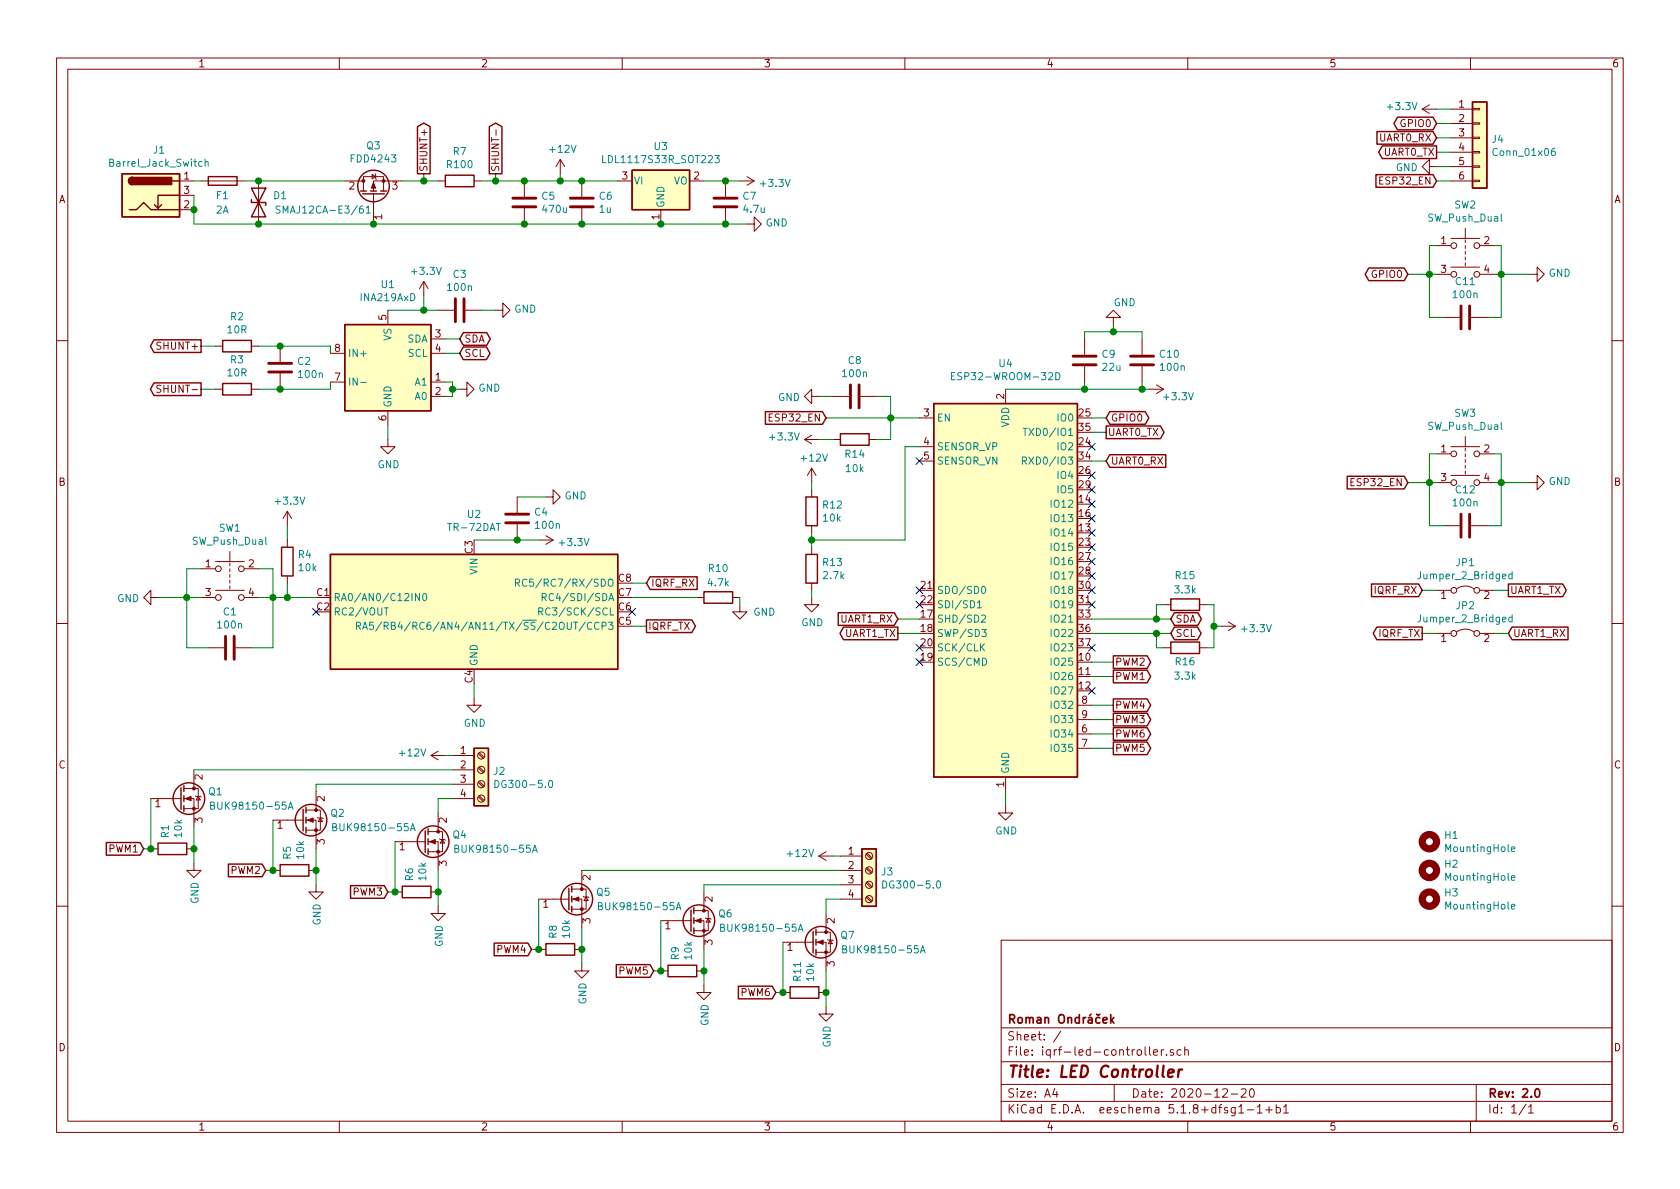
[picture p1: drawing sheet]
EESchema Schematic File Version 4
EELAYER 30 0
EELAYER END
$Descr A4 11693 8268
encoding utf-8
Sheet 1 1
Title "LED Controller"
Date "2020-12-20"
Rev "2.0"
Comp "Roman Ondráček"
Comment1 ""
Comment2 ""
Comment3 ""
Comment4 ""
$EndDescr
$Comp
L Analog_ADC:INA219AxD U1
U 1 1
P 2700 2550
F 0 "U1" H 2700 3131 50  0000 C CNN
F 1 "INA219AxD" H 2700 3040 50  0000 C CNN
F 2 "Package_SO:SOIC-8_3.9x4.9mm_P1.27mm" H 3500 2200 50  0001 C CNN
F 3 "http://www.ti.com/lit/ds/symlink/ina219.pdf" H 3050 2450 50  0001 C CNN
	1    2700 2550
	1    0    0    -1  
$EndComp
$Comp
L RF_Module:ESP32-WROOM-32D U4
U 1 1
P 7000 4100
F 0 "U4" H 7000 5681 50  0000 C CNN
F 1 "ESP32-WROOM-32D" H 7000 5590 50  0000 C CNN
F 2 "RF_Module:ESP32-WROOM-32" H 7000 2600 50  0001 C CNN
F 3 "https://www.espressif.com/sites/default/files/documentation/esp32-wroom-32d_esp32-wroom-32u_datasheet_en.pdf" H 6700 4150 50  0001 C CNN
	1    7000 4100
	1    0    0    -1  
$EndComp
$Comp
L RF_Module:TR-72DAT U2
U 1 1
P 3300 4250
F 0 "U2" H 3300 4931 50  0000 C CNN
F 1 "TR-72DAT" H 3300 4840 50  0000 C CNN
F 2 "RF_Module:IQRF_TRx2DA_KON-SIM-01" H 2300 3800 50  0001 L CNN
F 3 "https://iqrf.org/weben/downloads.php?id=337" H 4300 3700 50  0001 R CNN
	1    3300 4250
	1    0    0    -1  
$EndComp
$Comp
L Device:D_TVS D1
U 1 1
P 1800 1400
F 0 "D1" V 1750 1550 50  0000 C CNN
F 1 "SMAJ12CA-E3/61" V 1850 1850 50  0000 C CNN
F 2 "Diode_SMD:D_SMA_Handsoldering" H 1800 1400 50  0001 C CNN
F 3 "~" H 1800 1400 50  0001 C CNN
	1    1800 1400
	0    1    1    0   
$EndComp
$Comp
L power:GND #PWR030
U 1 1
P 10000 1150
F 0 "#PWR030" H 10000 900 50  0001 C CNN
F 1 "GND" V 10005 1022 50  0000 R CNN
F 2 "" H 10000 1150 50  0001 C CNN
F 3 "" H 10000 1150 50  0001 C CNN
	1    10000 1150
	0    1    1    0   
$EndComp
$Comp
L power:+3.3V #PWR029
U 1 1
P 10000 750
F 0 "#PWR029" H 10000 600 50  0001 C CNN
F 1 "+3.3V" V 10015 878 50  0000 L CNN
F 2 "" H 10000 750 50  0001 C CNN
F 3 "" H 10000 750 50  0001 C CNN
	1    10000 750 
	0    -1   -1   0   
$EndComp
Text GLabel 10000 1050 0    50   Output ~ 0
UART0_TX
Text GLabel 10000 950  0    50   Input ~ 0
UART0_RX
Text GLabel 7700 3000 2    50   Output ~ 0
UART0_TX
Text GLabel 7700 3200 2    50   Input ~ 0
UART0_RX
Wire Wire Line
	7600 3000 7700 3000
Wire Wire Line
	7600 3200 7700 3200
$Comp
L Device:C C9
U 1 1
P 7550 2500
F 0 "C9" H 7665 2546 50  0000 L CNN
F 1 "22u" H 7665 2455 50  0000 L CNN
F 2 "Capacitor_SMD:C_1206_3216Metric_Pad1.33x1.80mm_HandSolder" H 7588 2350 50  0001 C CNN
F 3 "~" H 7550 2500 50  0001 C CNN
	1    7550 2500
	1    0    0    -1  
$EndComp
Wire Wire Line
	7750 2300 7750 2250
Wire Wire Line
	7750 2300 7950 2300
Connection ~ 7750 2300
$Comp
L Connector_Generic:Conn_01x06 J4
U 1 1
P 10300 950
F 0 "J4" H 10380 942 50  0000 L CNN
F 1 "Conn_01x06" H 10380 851 50  0000 L CNN
F 2 "Connector_PinHeader_2.54mm:PinHeader_1x06_P2.54mm_Vertical" H 10300 950 50  0001 C CNN
F 3 "~" H 10300 950 50  0001 C CNN
	1    10300 950 
	1    0    0    -1  
$EndComp
Wire Wire Line
	10000 850  10100 850 
Wire Wire Line
	10000 750  10100 750 
Wire Wire Line
	10000 950  10100 950 
Wire Wire Line
	10000 1050 10100 1050
Text GLabel 10000 850  0    50   BiDi ~ 0
GPIO0
Wire Wire Line
	10000 1150 10100 1150
Text GLabel 7700 2900 2    50   BiDi ~ 0
GPIO0
Wire Wire Line
	7700 2900 7600 2900
Text GLabel 10000 1250 0    50   Input ~ 0
ESP32_EN
Wire Wire Line
	10000 1250 10100 1250
Text GLabel 5750 2900 0    50   Input ~ 0
ESP32_EN
$Comp
L Device:C C8
U 1 1
P 5950 2750
F 0 "C8" V 5698 2750 50  0000 C CNN
F 1 "100n" V 5789 2750 50  0000 C CNN
F 2 "Capacitor_SMD:C_1206_3216Metric_Pad1.33x1.80mm_HandSolder" H 5988 2600 50  0001 C CNN
F 3 "~" H 5950 2750 50  0001 C CNN
	1    5950 2750
	0    1    1    0   
$EndComp
$Comp
L Device:R R14
U 1 1
P 5950 3050
F 0 "R14" V 6050 3050 50  0000 C CNN
F 1 "10k" V 6150 3050 50  0000 C CNN
F 2 "Resistor_SMD:R_1206_3216Metric_Pad1.30x1.75mm_HandSolder" V 5880 3050 50  0001 C CNN
F 3 "~" H 5950 3050 50  0001 C CNN
	1    5950 3050
	0    1    1    0   
$EndComp
Wire Wire Line
	5750 2900 6200 2900
Wire Wire Line
	6100 2750 6200 2750
Wire Wire Line
	6200 2750 6200 2900
Connection ~ 6200 2900
Wire Wire Line
	6200 2900 6400 2900
Wire Wire Line
	6100 3050 6200 3050
Wire Wire Line
	6200 3050 6200 2900
$Comp
L power:+3.3V #PWR023
U 1 1
P 5700 3050
F 0 "#PWR023" H 5700 2900 50  0001 C CNN
F 1 "+3.3V" V 5715 3178 50  0000 L CNN
F 2 "" H 5700 3050 50  0001 C CNN
F 3 "" H 5700 3050 50  0001 C CNN
	1    5700 3050
	0    -1   -1   0   
$EndComp
$Comp
L power:GND #PWR022
U 1 1
P 5700 2750
F 0 "#PWR022" H 5700 2500 50  0001 C CNN
F 1 "GND" V 5705 2622 50  0000 R CNN
F 2 "" H 5700 2750 50  0001 C CNN
F 3 "" H 5700 2750 50  0001 C CNN
	1    5700 2750
	0    1    1    0   
$EndComp
Wire Wire Line
	5700 2750 5800 2750
Wire Wire Line
	5700 3050 5800 3050
Wire Wire Line
	1350 1250 1400 1250
Wire Wire Line
	1700 1250 1800 1250
$Comp
L power:GND #PWR019
U 1 1
P 5200 1550
F 0 "#PWR019" H 5200 1300 50  0001 C CNN
F 1 "GND" V 5205 1422 50  0000 R CNN
F 2 "" H 5200 1550 50  0001 C CNN
F 3 "" H 5200 1550 50  0001 C CNN
	1    5200 1550
	0    -1   -1   0   
$EndComp
Wire Wire Line
	1800 1550 1350 1550
Wire Wire Line
	1350 1450 1350 1550
$Comp
L Device:Fuse F1
U 1 1
P 1550 1250
F 0 "F1" V 1650 1200 50  0000 L CNN
F 1 "2A" V 1750 1200 50  0000 L CNN
F 2 "Fuse:Fuse_1206_3216Metric_Pad1.42x1.75mm_HandSolder" V 1480 1250 50  0001 C CNN
F 3 "~" H 1550 1250 50  0001 C CNN
	1    1550 1250
	0    1    1    0   
$EndComp
$Comp
L Device:R R7
U 1 1
P 3200 1250
F 0 "R7" V 2993 1250 50  0000 C CNN
F 1 "R100" V 3084 1250 50  0000 C CNN
F 2 "Resistor_SMD:R_2512_6332Metric_Pad1.40x3.35mm_HandSolder" V 3130 1250 50  0001 C CNN
F 3 "~" H 3200 1250 50  0001 C CNN
	1    3200 1250
	0    1    1    0   
$EndComp
Text GLabel 2950 1200 1    50   Output ~ 0
SHUNT+
Text GLabel 3450 1200 1    50   Output ~ 0
SHUNT-
Wire Wire Line
	3350 1250 3450 1250
Wire Wire Line
	3450 1250 3450 1200
Wire Wire Line
	2950 1250 2950 1200
Wire Wire Line
	2950 1250 3050 1250
Text GLabel 1400 2400 0    50   Output ~ 0
SHUNT+
Text GLabel 1400 2700 0    50   Output ~ 0
SHUNT-
$Comp
L Device:R R2
U 1 1
P 1650 2400
F 0 "R2" V 1443 2400 50  0000 C CNN
F 1 "10R" V 1534 2400 50  0000 C CNN
F 2 "Resistor_SMD:R_1206_3216Metric_Pad1.30x1.75mm_HandSolder" V 1580 2400 50  0001 C CNN
F 3 "~" H 1650 2400 50  0001 C CNN
	1    1650 2400
	0    1    1    0   
$EndComp
Wire Wire Line
	1400 2400 1500 2400
$Comp
L Device:C C2
U 1 1
P 1950 2550
F 0 "C2" H 2065 2596 50  0000 L CNN
F 1 "100n" H 2065 2505 50  0000 L CNN
F 2 "Capacitor_SMD:C_1206_3216Metric_Pad1.33x1.80mm_HandSolder" H 1988 2400 50  0001 C CNN
F 3 "~" H 1950 2550 50  0001 C CNN
	1    1950 2550
	1    0    0    -1  
$EndComp
$Comp
L Device:R R3
U 1 1
P 1650 2700
F 0 "R3" V 1443 2700 50  0000 C CNN
F 1 "10R" V 1534 2700 50  0000 C CNN
F 2 "Resistor_SMD:R_1206_3216Metric_Pad1.30x1.75mm_HandSolder" V 1580 2700 50  0001 C CNN
F 3 "~" H 1650 2700 50  0001 C CNN
	1    1650 2700
	0    1    1    0   
$EndComp
Wire Wire Line
	1400 2700 1500 2700
Wire Wire Line
	1800 2700 1950 2700
Wire Wire Line
	1800 2400 1950 2400
Wire Wire Line
	1950 2700 2300 2700
Wire Wire Line
	2300 2700 2300 2650
Connection ~ 1950 2700
Wire Wire Line
	1950 2400 2300 2400
Wire Wire Line
	2300 2400 2300 2450
Connection ~ 1950 2400
$Comp
L power:GND #PWR05
U 1 1
P 2700 3050
F 0 "#PWR05" H 2700 2800 50  0001 C CNN
F 1 "GND" H 2705 2877 50  0000 C CNN
F 2 "" H 2700 3050 50  0001 C CNN
F 3 "" H 2700 3050 50  0001 C CNN
	1    2700 3050
	1    0    0    -1  
$EndComp
Wire Wire Line
	2700 3050 2700 2950
$Comp
L Device:C C3
U 1 1
P 3200 2150
F 0 "C3" V 2948 2150 50  0000 C CNN
F 1 "100n" V 3039 2150 50  0000 C CNN
F 2 "Capacitor_SMD:C_1206_3216Metric_Pad1.33x1.80mm_HandSolder" H 3238 2000 50  0001 C CNN
F 3 "~" H 3200 2150 50  0001 C CNN
	1    3200 2150
	0    1    1    0   
$EndComp
Wire Wire Line
	3050 2150 2950 2150
$Comp
L power:GND #PWR011
U 1 1
P 3450 2150
F 0 "#PWR011" H 3450 1900 50  0001 C CNN
F 1 "GND" V 3455 2022 50  0000 R CNN
F 2 "" H 3450 2150 50  0001 C CNN
F 3 "" H 3450 2150 50  0001 C CNN
	1    3450 2150
	0    -1   -1   0   
$EndComp
Wire Wire Line
	3450 2150 3350 2150
$Comp
L power:+3.3V #PWR06
U 1 1
P 2950 2050
F 0 "#PWR06" H 2950 1900 50  0001 C CNN
F 1 "+3.3V" H 2965 2223 50  0000 C CNN
F 2 "" H 2950 2050 50  0001 C CNN
F 3 "" H 2950 2050 50  0001 C CNN
	1    2950 2050
	1    0    0    -1  
$EndComp
Wire Wire Line
	2950 2050 2950 2150
Connection ~ 2950 2150
Wire Wire Line
	2950 2150 2700 2150
Wire Wire Line
	7550 2300 7750 2300
Wire Wire Line
	7550 2350 7550 2300
Wire Wire Line
	7950 2300 7950 2350
$Comp
L Device:C C10
U 1 1
P 7950 2500
F 0 "C10" H 8065 2546 50  0000 L CNN
F 1 "100n" H 8065 2455 50  0000 L CNN
F 2 "Capacitor_SMD:C_1206_3216Metric_Pad1.33x1.80mm_HandSolder" H 7988 2350 50  0001 C CNN
F 3 "~" H 7950 2500 50  0001 C CNN
	1    7950 2500
	1    0    0    -1  
$EndComp
Text GLabel 9800 1900 0    50   BiDi ~ 0
GPIO0
Wire Wire Line
	9800 1900 9950 1900
$Comp
L Device:C C11
U 1 1
P 10200 2200
F 0 "C11" V 9948 2200 50  0000 C CNN
F 1 "100n" V 10039 2200 50  0000 C CNN
F 2 "Capacitor_SMD:C_1206_3216Metric_Pad1.33x1.80mm_HandSolder" H 10238 2050 50  0001 C CNN
F 3 "~" H 10200 2200 50  0001 C CNN
	1    10200 2200
	0    1    1    0   
$EndComp
$Comp
L power:GND #PWR031
U 1 1
P 10650 1900
F 0 "#PWR031" H 10650 1650 50  0001 C CNN
F 1 "GND" V 10655 1772 50  0000 R CNN
F 2 "" H 10650 1900 50  0001 C CNN
F 3 "" H 10650 1900 50  0001 C CNN
	1    10650 1900
	0    -1   -1   0   
$EndComp
Wire Wire Line
	10650 1900 10450 1900
Wire Wire Line
	10350 2200 10450 2200
Wire Wire Line
	10450 2200 10450 1900
Connection ~ 10450 1900
Wire Wire Line
	10450 1900 10400 1900
Wire Wire Line
	9950 1900 9950 2200
Wire Wire Line
	9950 2200 10050 2200
Connection ~ 9950 1900
Wire Wire Line
	9950 1900 10000 1900
Wire Wire Line
	9800 3350 9950 3350
$Comp
L Device:C C12
U 1 1
P 10200 3650
F 0 "C12" V 9948 3650 50  0000 C CNN
F 1 "100n" V 10039 3650 50  0000 C CNN
F 2 "Capacitor_SMD:C_1206_3216Metric_Pad1.33x1.80mm_HandSolder" H 10238 3500 50  0001 C CNN
F 3 "~" H 10200 3650 50  0001 C CNN
	1    10200 3650
	0    1    1    0   
$EndComp
$Comp
L power:GND #PWR032
U 1 1
P 10650 3350
F 0 "#PWR032" H 10650 3100 50  0001 C CNN
F 1 "GND" V 10655 3222 50  0000 R CNN
F 2 "" H 10650 3350 50  0001 C CNN
F 3 "" H 10650 3350 50  0001 C CNN
	1    10650 3350
	0    -1   -1   0   
$EndComp
Wire Wire Line
	10650 3350 10450 3350
Wire Wire Line
	10350 3650 10450 3650
Wire Wire Line
	10450 3650 10450 3350
Connection ~ 10450 3350
Wire Wire Line
	10450 3350 10400 3350
Wire Wire Line
	9950 3350 9950 3650
Wire Wire Line
	9950 3650 10050 3650
Connection ~ 9950 3350
Wire Wire Line
	9950 3350 10000 3350
Text GLabel 9800 3350 0    50   Input ~ 0
ESP32_EN
$Comp
L Regulator_Linear:LD1117S33TR_SOT223 U3
U 1 1
P 4600 1250
F 0 "U3" H 4600 1492 50  0000 C CNN
F 1 "LDL1117S33R_SOT223" H 4600 1401 50  0000 C CNN
F 2 "Package_TO_SOT_SMD:SOT-223-3_TabPin2" H 4600 1450 50  0001 C CNN
F 3 "https://www.st.com/resource/en/datasheet/ldl1117.pdf" H 4700 1000 50  0001 C CNN
	1    4600 1250
	1    0    0    -1  
$EndComp
$Comp
L Device:C C6
U 1 1
P 4050 1400
F 0 "C6" H 4165 1446 50  0000 L CNN
F 1 "1u" H 4165 1355 50  0000 L CNN
F 2 "Capacitor_SMD:C_1206_3216Metric_Pad1.33x1.80mm_HandSolder" H 4088 1250 50  0001 C CNN
F 3 "~" H 4050 1400 50  0001 C CNN
	1    4050 1400
	1    0    0    -1  
$EndComp
$Comp
L Device:C C7
U 1 1
P 5050 1400
F 0 "C7" H 5165 1446 50  0000 L CNN
F 1 "4.7u" H 5165 1355 50  0000 L CNN
F 2 "Capacitor_SMD:C_1206_3216Metric_Pad1.33x1.80mm_HandSolder" H 5088 1250 50  0001 C CNN
F 3 "~" H 5050 1400 50  0001 C CNN
	1    5050 1400
	1    0    0    -1  
$EndComp
Wire Wire Line
	4050 1550 4600 1550
Connection ~ 4600 1550
Wire Wire Line
	4600 1550 5050 1550
Wire Wire Line
	4900 1250 5050 1250
Wire Wire Line
	4050 1250 4300 1250
$Comp
L power:+3.3V #PWR017
U 1 1
P 5150 1250
F 0 "#PWR017" H 5150 1100 50  0001 C CNN
F 1 "+3.3V" V 5165 1378 50  0000 L CNN
F 2 "" H 5150 1250 50  0001 C CNN
F 3 "" H 5150 1250 50  0001 C CNN
	1    5150 1250
	0    1    1    0   
$EndComp
Connection ~ 4050 1250
Wire Wire Line
	5050 1250 5150 1250
Connection ~ 5050 1250
$Comp
L Device:Q_PMOS_GDS Q3
U 1 1
P 2600 1350
F 0 "Q3" V 2942 1350 50  0000 C CNN
F 1 "FDD4243" V 2851 1350 50  0000 C CNN
F 2 "Package_TO_SOT_SMD:TO-252-2" H 2800 1450 50  0001 C CNN
F 3 "~" H 2600 1350 50  0001 C CNN
	1    2600 1350
	0    -1   -1   0   
$EndComp
Wire Wire Line
	2400 1250 1800 1250
Connection ~ 1800 1250
Wire Wire Line
	1800 1550 2600 1550
Connection ~ 1800 1550
Wire Wire Line
	2800 1250 2950 1250
Connection ~ 2950 1250
$Comp
L power:+12V #PWR014
U 1 1
P 3900 1200
F 0 "#PWR014" H 3900 1050 50  0001 C CNN
F 1 "+12V" H 3915 1373 50  0000 C CNN
F 2 "" H 3900 1200 50  0001 C CNN
F 3 "" H 3900 1200 50  0001 C CNN
	1    3900 1200
	1    0    0    -1  
$EndComp
Wire Wire Line
	3650 1250 3450 1250
Connection ~ 3450 1250
$Comp
L power:GND #PWR09
U 1 1
P 3200 2700
F 0 "#PWR09" H 3200 2450 50  0001 C CNN
F 1 "GND" V 3205 2572 50  0000 R CNN
F 2 "" H 3200 2700 50  0001 C CNN
F 3 "" H 3200 2700 50  0001 C CNN
	1    3200 2700
	0    -1   -1   0   
$EndComp
Wire Wire Line
	3100 2650 3150 2650
Wire Wire Line
	3150 2650 3150 2700
Wire Wire Line
	3150 2700 3200 2700
Wire Wire Line
	7000 5600 7000 5500
$Comp
L power:GND #PWR027
U 1 1
P 7000 5600
F 0 "#PWR027" H 7000 5350 50  0001 C CNN
F 1 "GND" H 7005 5427 50  0000 C CNN
F 2 "" H 7000 5600 50  0001 C CNN
F 3 "" H 7000 5600 50  0001 C CNN
	1    7000 5600
	1    0    0    -1  
$EndComp
NoConn ~ 6400 4100
NoConn ~ 6400 4200
NoConn ~ 6400 4500
NoConn ~ 6400 4600
$Comp
L power:GND #PWR010
U 1 1
P 3300 4850
F 0 "#PWR010" H 3300 4600 50  0001 C CNN
F 1 "GND" H 3305 4677 50  0000 C CNN
F 2 "" H 3300 4850 50  0001 C CNN
F 3 "" H 3300 4850 50  0001 C CNN
	1    3300 4850
	1    0    0    -1  
$EndComp
Wire Wire Line
	3300 4850 3300 4750
$Comp
L power:+3.3V #PWR012
U 1 1
P 3750 3750
F 0 "#PWR012" H 3750 3600 50  0001 C CNN
F 1 "+3.3V" V 3765 3878 50  0000 L CNN
F 2 "" H 3750 3750 50  0001 C CNN
F 3 "" H 3750 3750 50  0001 C CNN
	1    3750 3750
	0    1    1    0   
$EndComp
$Comp
L Device:C C4
U 1 1
P 3600 3600
F 0 "C4" H 3715 3646 50  0000 L CNN
F 1 "100n" H 3715 3555 50  0000 L CNN
F 2 "Capacitor_SMD:C_1206_3216Metric_Pad1.33x1.80mm_HandSolder" H 3638 3450 50  0001 C CNN
F 3 "~" H 3600 3600 50  0001 C CNN
	1    3600 3600
	1    0    0    -1  
$EndComp
Wire Wire Line
	3750 3750 3600 3750
Wire Wire Line
	3600 3750 3300 3750
Connection ~ 3600 3750
$Comp
L power:GND #PWR013
U 1 1
P 3800 3450
F 0 "#PWR013" H 3800 3200 50  0001 C CNN
F 1 "GND" V 3805 3322 50  0000 R CNN
F 2 "" H 3800 3450 50  0001 C CNN
F 3 "" H 3800 3450 50  0001 C CNN
	1    3800 3450
	0    -1   -1   0   
$EndComp
Wire Wire Line
	3800 3450 3600 3450
Text GLabel 3200 2350 2    50   3State ~ 0
SDA
Wire Wire Line
	3200 2350 3100 2350
Text GLabel 3200 2450 2    50   3State ~ 0
SCL
Wire Wire Line
	3200 2450 3100 2450
Wire Wire Line
	3100 2750 3150 2750
Wire Wire Line
	3150 2750 3150 2700
Connection ~ 3150 2700
Text GLabel 8150 4400 2    50   3State ~ 0
SCL
Text GLabel 8150 4300 2    50   3State ~ 0
SDA
$Comp
L Device:R R16
U 1 1
P 8250 4500
F 0 "R16" V 8150 4500 50  0000 C CNN
F 1 "3.3k" V 8050 4500 50  0000 C CNN
F 2 "Resistor_SMD:R_1206_3216Metric_Pad1.30x1.75mm_HandSolder" V 8180 4500 50  0001 C CNN
F 3 "~" H 8250 4500 50  0001 C CNN
	1    8250 4500
	0    -1   -1   0   
$EndComp
Wire Wire Line
	7600 4300 8050 4300
Wire Wire Line
	7600 4400 8050 4400
Wire Wire Line
	8100 4500 8050 4500
Wire Wire Line
	8050 4500 8050 4400
Wire Wire Line
	8050 4400 8150 4400
Wire Wire Line
	8050 4300 8050 4200
Wire Wire Line
	8050 4300 8150 4300
Wire Wire Line
	8050 4200 8100 4200
$Comp
L Device:R R15
U 1 1
P 8250 4200
F 0 "R15" V 8450 4200 50  0000 C CNN
F 1 "3.3k" V 8350 4200 50  0000 C CNN
F 2 "Resistor_SMD:R_1206_3216Metric_Pad1.30x1.75mm_HandSolder" V 8180 4200 50  0001 C CNN
F 3 "~" H 8250 4200 50  0001 C CNN
	1    8250 4200
	0    -1   -1   0   
$EndComp
$Comp
L power:+3.3V #PWR028
U 1 1
P 8500 4350
F 0 "#PWR028" H 8500 4200 50  0001 C CNN
F 1 "+3.3V" V 8515 4478 50  0000 L CNN
F 2 "" H 8500 4350 50  0001 C CNN
F 3 "" H 8500 4350 50  0001 C CNN
	1    8500 4350
	0    1    1    0   
$EndComp
Wire Wire Line
	8400 4200 8450 4200
Wire Wire Line
	8450 4200 8450 4350
Wire Wire Line
	8450 4350 8500 4350
Wire Wire Line
	8400 4500 8450 4500
Wire Wire Line
	8450 4500 8450 4350
Connection ~ 8450 4350
Wire Wire Line
	3900 1200 3900 1250
Wire Wire Line
	3900 1250 4050 1250
$Comp
L Device:C C5
U 1 1
P 3650 1400
F 0 "C5" H 3765 1446 50  0000 L CNN
F 1 "470u" H 3765 1355 50  0000 L CNN
F 2 "Capacitor_THT:CP_Radial_D8.0mm_P3.50mm" H 3688 1250 50  0001 C CNN
F 3 "~" H 3650 1400 50  0001 C CNN
	1    3650 1400
	1    0    0    -1  
$EndComp
Wire Wire Line
	3650 1550 4050 1550
Connection ~ 4050 1550
Wire Wire Line
	3650 1250 3900 1250
Connection ~ 3900 1250
Connection ~ 3650 1250
Wire Wire Line
	3650 1550 2600 1550
Connection ~ 3650 1550
Connection ~ 2600 1550
Wire Wire Line
	5200 1550 5050 1550
Connection ~ 5050 1550
Text GLabel 6250 4300 0    50   Input ~ 0
UART1_RX
Wire Wire Line
	6250 4300 6400 4300
Text GLabel 6250 4400 0    50   Output ~ 0
UART1_TX
Wire Wire Line
	6250 4400 6400 4400
NoConn ~ 7600 4800
NoConn ~ 7600 4500
NoConn ~ 7600 4200
NoConn ~ 7600 4100
NoConn ~ 7600 4000
NoConn ~ 7600 3900
NoConn ~ 7600 3800
NoConn ~ 7600 3700
NoConn ~ 7600 3600
NoConn ~ 7600 3500
NoConn ~ 7600 3400
NoConn ~ 7600 3300
NoConn ~ 7600 3100
Text GLabel 10500 4400 2    50   Input ~ 0
UART1_RX
Text GLabel 10500 4100 2    50   Output ~ 0
UART1_TX
Text GLabel 4500 4050 2    50   Input ~ 0
IQRF_RX
Text GLabel 4500 4350 2    50   Output ~ 0
IQRF_TX
Wire Wire Line
	4500 4350 4400 4350
Wire Wire Line
	4500 4050 4400 4050
$Comp
L power:GND #PWR018
U 1 1
P 5150 4200
F 0 "#PWR018" H 5150 3950 50  0001 C CNN
F 1 "GND" H 5400 4150 50  0000 R CNN
F 2 "" H 5150 4200 50  0001 C CNN
F 3 "" H 5150 4200 50  0001 C CNN
	1    5150 4200
	1    0    0    -1  
$EndComp
NoConn ~ 4400 4250
NoConn ~ 2200 4250
$Comp
L Device:C C1
U 1 1
P 1600 4500
F 0 "C1" V 1348 4500 50  0000 C CNN
F 1 "100n" V 1439 4500 50  0000 C CNN
F 2 "Capacitor_SMD:C_1206_3216Metric_Pad1.33x1.80mm_HandSolder" H 1638 4350 50  0001 C CNN
F 3 "~" H 1600 4500 50  0001 C CNN
	1    1600 4500
	0    1    1    0   
$EndComp
$Comp
L power:GND #PWR01
U 1 1
P 1100 4150
F 0 "#PWR01" H 1100 3900 50  0001 C CNN
F 1 "GND" V 1105 4022 50  0000 R CNN
F 2 "" H 1100 4150 50  0001 C CNN
F 3 "" H 1100 4150 50  0001 C CNN
	1    1100 4150
	0    1    1    0   
$EndComp
Wire Wire Line
	1100 4150 1300 4150
Wire Wire Line
	1300 4150 1300 4500
Wire Wire Line
	1300 4500 1450 4500
Connection ~ 1300 4150
Wire Wire Line
	1800 4150 1900 4150
Wire Wire Line
	1900 4150 1900 4500
Wire Wire Line
	1900 4500 1750 4500
Connection ~ 1900 4150
Wire Wire Line
	1900 4150 2000 4150
$Comp
L Device:R R4
U 1 1
P 2000 3900
F 0 "R4" H 1930 3854 50  0000 R CNN
F 1 "10k" H 1930 3945 50  0000 R CNN
F 2 "Resistor_SMD:R_1206_3216Metric_Pad1.30x1.75mm_HandSolder" V 1930 3900 50  0001 C CNN
F 3 "~" H 2000 3900 50  0001 C CNN
	1    2000 3900
	-1   0    0    1   
$EndComp
$Comp
L power:+3.3V #PWR03
U 1 1
P 2000 3650
F 0 "#PWR03" H 2000 3500 50  0001 C CNN
F 1 "+3.3V" H 2015 3823 50  0000 C CNN
F 2 "" H 2000 3650 50  0001 C CNN
F 3 "" H 2000 3650 50  0001 C CNN
	1    2000 3650
	1    0    0    -1  
$EndComp
Wire Wire Line
	2000 3650 2000 3750
Wire Wire Line
	2000 4150 2000 4050
$Comp
L Jumper:Jumper_2_Bridged JP1
U 1 1
P 10200 4100
F 0 "JP1" H 10200 4295 50  0000 C CNN
F 1 "Jumper_2_Bridged" H 10200 4204 50  0000 C CNN
F 2 "Resistor_SMD:R_1206_3216Metric_Pad1.30x1.75mm_HandSolder" H 10200 4100 50  0001 C CNN
F 3 "~" H 10200 4100 50  0001 C CNN
	1    10200 4100
	1    0    0    -1  
$EndComp
$Comp
L Jumper:Jumper_2_Bridged JP2
U 1 1
P 10200 4400
F 0 "JP2" H 10200 4595 50  0000 C CNN
F 1 "Jumper_2_Bridged" H 10200 4504 50  0000 C CNN
F 2 "Resistor_SMD:R_1206_3216Metric_Pad1.30x1.75mm_HandSolder" H 10200 4400 50  0001 C CNN
F 3 "~" H 10200 4400 50  0001 C CNN
	1    10200 4400
	1    0    0    -1  
$EndComp
Text GLabel 9900 4400 0    50   Output ~ 0
IQRF_TX
Text GLabel 9900 4100 0    50   Input ~ 0
IQRF_RX
Wire Wire Line
	10500 4400 10400 4400
Wire Wire Line
	10000 4400 9900 4400
Wire Wire Line
	9900 4100 10000 4100
Wire Wire Line
	10400 4100 10500 4100
$Comp
L Device:R R12
U 1 1
P 5650 3550
F 0 "R12" H 5720 3596 50  0000 L CNN
F 1 "10k" H 5720 3505 50  0000 L CNN
F 2 "Resistor_SMD:R_1206_3216Metric_Pad1.30x1.75mm_HandSolder" V 5580 3550 50  0001 C CNN
F 3 "~" H 5650 3550 50  0001 C CNN
	1    5650 3550
	1    0    0    -1  
$EndComp
$Comp
L Device:R R13
U 1 1
P 5650 3950
F 0 "R13" H 5720 3996 50  0000 L CNN
F 1 "2.7k" H 5720 3905 50  0000 L CNN
F 2 "Resistor_SMD:R_1206_3216Metric_Pad1.30x1.75mm_HandSolder" V 5580 3950 50  0001 C CNN
F 3 "~" H 5650 3950 50  0001 C CNN
	1    5650 3950
	1    0    0    -1  
$EndComp
NoConn ~ 6400 3200
$Comp
L power:+12V #PWR020
U 1 1
P 5650 3350
F 0 "#PWR020" H 5650 3200 50  0001 C CNN
F 1 "+12V" H 5665 3523 50  0000 C CNN
F 2 "" H 5650 3350 50  0001 C CNN
F 3 "" H 5650 3350 50  0001 C CNN
	1    5650 3350
	1    0    0    -1  
$EndComp
$Comp
L power:GND #PWR021
U 1 1
P 5650 4150
F 0 "#PWR021" H 5650 3900 50  0001 C CNN
F 1 "GND" H 5655 3977 50  0000 C CNN
F 2 "" H 5650 4150 50  0001 C CNN
F 3 "" H 5650 4150 50  0001 C CNN
	1    5650 4150
	1    0    0    -1  
$EndComp
Wire Wire Line
	5650 4150 5650 4100
Wire Wire Line
	5150 4200 5150 4150
Wire Wire Line
	4850 4150 4400 4150
$Comp
L Device:R R10
U 1 1
P 5000 4150
F 0 "R10" V 5200 4150 50  0000 C CNN
F 1 "4.7k" V 5100 4150 50  0000 C CNN
F 2 "Resistor_SMD:R_1206_3216Metric_Pad1.30x1.75mm_HandSolder" V 4930 4150 50  0001 C CNN
F 3 "~" H 5000 4150 50  0001 C CNN
	1    5000 4150
	0    -1   -1   0   
$EndComp
Wire Wire Line
	5650 3400 5650 3350
Wire Wire Line
	3050 5550 3050 5650
Wire Wire Line
	3150 5550 3050 5550
Wire Wire Line
	2200 5450 2200 5500
Wire Wire Line
	3150 5450 2200 5450
Wire Wire Line
	1350 5350 3150 5350
$Comp
L Device:Q_NMOS_GDS Q1
U 1 1
P 1250 5550
F 0 "Q1" H 1500 5600 50  0000 C CNN
F 1 "BUK98150-55A" H 1750 5500 50  0000 C CNN
F 2 "Package_TO_SOT_SMD:SOT-223-3_TabPin2" H 1450 5650 50  0001 C CNN
F 3 "~" H 1250 5550 50  0001 C CNN
	1    1250 5550
	1    0    0    -1  
$EndComp
$Comp
L Device:R R1
U 1 1
P 1200 5900
F 0 "R1" H 1130 5854 50  0000 R CNN
F 1 "10k" H 1130 5945 50  0000 R CNN
F 2 "Resistor_SMD:R_1206_3216Metric_Pad1.30x1.75mm_HandSolder" V 1130 5900 50  0001 C CNN
F 3 "~" H 1200 5900 50  0001 C CNN
	1    1200 5900
	0    1    1    0   
$EndComp
Wire Wire Line
	1350 5900 1350 5750
Wire Wire Line
	1350 6000 1350 5900
Connection ~ 1350 5900
$Comp
L power:GND #PWR02
U 1 1
P 1350 6000
F 0 "#PWR02" H 1350 5750 50  0001 C CNN
F 1 "GND" V 1355 5872 50  0000 R CNN
F 2 "" H 1350 6000 50  0001 C CNN
F 3 "" H 1350 6000 50  0001 C CNN
	1    1350 6000
	1    0    0    -1  
$EndComp
Wire Wire Line
	1050 5900 1050 5550
$Comp
L Device:Q_NMOS_GDS Q2
U 1 1
P 2100 5700
F 0 "Q2" H 2350 5750 50  0000 C CNN
F 1 "BUK98150-55A" H 2600 5650 50  0000 C CNN
F 2 "Package_TO_SOT_SMD:SOT-223-3_TabPin2" H 2300 5800 50  0001 C CNN
F 3 "~" H 2100 5700 50  0001 C CNN
	1    2100 5700
	1    0    0    -1  
$EndComp
$Comp
L Device:R R5
U 1 1
P 2050 6050
F 0 "R5" H 1980 6004 50  0000 R CNN
F 1 "10k" H 1980 6095 50  0000 R CNN
F 2 "Resistor_SMD:R_1206_3216Metric_Pad1.30x1.75mm_HandSolder" V 1980 6050 50  0001 C CNN
F 3 "~" H 2050 6050 50  0001 C CNN
	1    2050 6050
	0    1    1    0   
$EndComp
Wire Wire Line
	2200 6050 2200 5900
Wire Wire Line
	2200 6150 2200 6050
Connection ~ 2200 6050
$Comp
L power:GND #PWR04
U 1 1
P 2200 6150
F 0 "#PWR04" H 2200 5900 50  0001 C CNN
F 1 "GND" V 2205 6022 50  0000 R CNN
F 2 "" H 2200 6150 50  0001 C CNN
F 3 "" H 2200 6150 50  0001 C CNN
	1    2200 6150
	1    0    0    -1  
$EndComp
Wire Wire Line
	1900 6050 1900 5700
$Comp
L Device:Q_NMOS_GDS Q4
U 1 1
P 2950 5850
F 0 "Q4" H 3200 5900 50  0000 C CNN
F 1 "BUK98150-55A" H 3450 5800 50  0000 C CNN
F 2 "Package_TO_SOT_SMD:SOT-223-3_TabPin2" H 3150 5950 50  0001 C CNN
F 3 "~" H 2950 5850 50  0001 C CNN
	1    2950 5850
	1    0    0    -1  
$EndComp
$Comp
L Device:R R6
U 1 1
P 2900 6200
F 0 "R6" H 2830 6154 50  0000 R CNN
F 1 "10k" H 2830 6245 50  0000 R CNN
F 2 "Resistor_SMD:R_1206_3216Metric_Pad1.30x1.75mm_HandSolder" V 2830 6200 50  0001 C CNN
F 3 "~" H 2900 6200 50  0001 C CNN
	1    2900 6200
	0    1    1    0   
$EndComp
Wire Wire Line
	3050 6200 3050 6050
Wire Wire Line
	3050 6300 3050 6200
Connection ~ 3050 6200
$Comp
L power:GND #PWR07
U 1 1
P 3050 6300
F 0 "#PWR07" H 3050 6050 50  0001 C CNN
F 1 "GND" V 3055 6172 50  0000 R CNN
F 2 "" H 3050 6300 50  0001 C CNN
F 3 "" H 3050 6300 50  0001 C CNN
	1    3050 6300
	1    0    0    -1  
$EndComp
Wire Wire Line
	2750 6200 2750 5850
Wire Wire Line
	3100 5250 3150 5250
$Comp
L power:+12V #PWR08
U 1 1
P 3100 5250
F 0 "#PWR08" H 3100 5100 50  0001 C CNN
F 1 "+12V" V 3115 5378 50  0000 L CNN
F 2 "" H 3100 5250 50  0001 C CNN
F 3 "" H 3100 5250 50  0001 C CNN
	1    3100 5250
	0    -1   -1   0   
$EndComp
$Comp
L Connector:Screw_Terminal_01x04 J2
U 1 1
P 3350 5350
F 0 "J2" H 3430 5342 50  0000 L CNN
F 1 "DG300-5.0" H 3430 5251 50  0000 L CNN
F 2 "TerminalBlock_Phoenix:TerminalBlock_Phoenix_MKDS-1,5-4_1x04_P5.00mm_Horizontal" H 3350 5350 50  0001 C CNN
F 3 "~" H 3350 5350 50  0001 C CNN
	1    3350 5350
	1    0    0    -1  
$EndComp
Wire Wire Line
	5750 6250 5750 6350
Wire Wire Line
	5850 6250 5750 6250
Wire Wire Line
	4900 6150 4900 6200
Wire Wire Line
	5850 6150 4900 6150
Wire Wire Line
	4050 6050 5850 6050
$Comp
L Device:Q_NMOS_GDS Q5
U 1 1
P 3950 6250
F 0 "Q5" H 4200 6300 50  0000 C CNN
F 1 "BUK98150-55A" H 4450 6200 50  0000 C CNN
F 2 "Package_TO_SOT_SMD:SOT-223-3_TabPin2" H 4150 6350 50  0001 C CNN
F 3 "~" H 3950 6250 50  0001 C CNN
	1    3950 6250
	1    0    0    -1  
$EndComp
$Comp
L Device:R R8
U 1 1
P 3900 6600
F 0 "R8" H 3830 6554 50  0000 R CNN
F 1 "10k" H 3830 6645 50  0000 R CNN
F 2 "Resistor_SMD:R_1206_3216Metric_Pad1.30x1.75mm_HandSolder" V 3830 6600 50  0001 C CNN
F 3 "~" H 3900 6600 50  0001 C CNN
	1    3900 6600
	0    1    1    0   
$EndComp
Wire Wire Line
	4050 6600 4050 6450
Wire Wire Line
	4050 6700 4050 6600
Connection ~ 4050 6600
$Comp
L power:GND #PWR015
U 1 1
P 4050 6700
F 0 "#PWR015" H 4050 6450 50  0001 C CNN
F 1 "GND" V 4055 6572 50  0000 R CNN
F 2 "" H 4050 6700 50  0001 C CNN
F 3 "" H 4050 6700 50  0001 C CNN
	1    4050 6700
	1    0    0    -1  
$EndComp
Wire Wire Line
	3750 6600 3750 6250
$Comp
L Device:Q_NMOS_GDS Q6
U 1 1
P 4800 6400
F 0 "Q6" H 5050 6450 50  0000 C CNN
F 1 "BUK98150-55A" H 5300 6350 50  0000 C CNN
F 2 "Package_TO_SOT_SMD:SOT-223-3_TabPin2" H 5000 6500 50  0001 C CNN
F 3 "~" H 4800 6400 50  0001 C CNN
	1    4800 6400
	1    0    0    -1  
$EndComp
$Comp
L Device:R R9
U 1 1
P 4750 6750
F 0 "R9" H 4680 6704 50  0000 R CNN
F 1 "10k" H 4680 6795 50  0000 R CNN
F 2 "Resistor_SMD:R_1206_3216Metric_Pad1.30x1.75mm_HandSolder" V 4680 6750 50  0001 C CNN
F 3 "~" H 4750 6750 50  0001 C CNN
	1    4750 6750
	0    1    1    0   
$EndComp
Wire Wire Line
	4900 6750 4900 6600
Wire Wire Line
	4900 6850 4900 6750
Connection ~ 4900 6750
$Comp
L power:GND #PWR016
U 1 1
P 4900 6850
F 0 "#PWR016" H 4900 6600 50  0001 C CNN
F 1 "GND" V 4905 6722 50  0000 R CNN
F 2 "" H 4900 6850 50  0001 C CNN
F 3 "" H 4900 6850 50  0001 C CNN
	1    4900 6850
	1    0    0    -1  
$EndComp
Wire Wire Line
	4600 6750 4600 6400
$Comp
L Device:Q_NMOS_GDS Q7
U 1 1
P 5650 6550
F 0 "Q7" H 5900 6600 50  0000 C CNN
F 1 "BUK98150-55A" H 6150 6500 50  0000 C CNN
F 2 "Package_TO_SOT_SMD:SOT-223-3_TabPin2" H 5850 6650 50  0001 C CNN
F 3 "~" H 5650 6550 50  0001 C CNN
	1    5650 6550
	1    0    0    -1  
$EndComp
$Comp
L Device:R R11
U 1 1
P 5600 6900
F 0 "R11" H 5530 6854 50  0000 R CNN
F 1 "10k" H 5530 6945 50  0000 R CNN
F 2 "Resistor_SMD:R_1206_3216Metric_Pad1.30x1.75mm_HandSolder" V 5530 6900 50  0001 C CNN
F 3 "~" H 5600 6900 50  0001 C CNN
	1    5600 6900
	0    1    1    0   
$EndComp
Wire Wire Line
	5750 6900 5750 6750
Wire Wire Line
	5750 7000 5750 6900
Connection ~ 5750 6900
$Comp
L power:GND #PWR024
U 1 1
P 5750 7000
F 0 "#PWR024" H 5750 6750 50  0001 C CNN
F 1 "GND" V 5755 6872 50  0000 R CNN
F 2 "" H 5750 7000 50  0001 C CNN
F 3 "" H 5750 7000 50  0001 C CNN
	1    5750 7000
	1    0    0    -1  
$EndComp
Wire Wire Line
	5450 6900 5450 6550
Wire Wire Line
	5800 5950 5850 5950
$Comp
L power:+12V #PWR025
U 1 1
P 5800 5950
F 0 "#PWR025" H 5800 5800 50  0001 C CNN
F 1 "+12V" V 5815 6078 50  0000 L CNN
F 2 "" H 5800 5950 50  0001 C CNN
F 3 "" H 5800 5950 50  0001 C CNN
	1    5800 5950
	0    -1   -1   0   
$EndComp
$Comp
L Connector:Screw_Terminal_01x04 J3
U 1 1
P 6050 6050
F 0 "J3" H 6130 6042 50  0000 L CNN
F 1 "DG300-5.0" H 6130 5951 50  0000 L CNN
F 2 "TerminalBlock_Phoenix:TerminalBlock_Phoenix_MKDS-1,5-4_1x04_P5.00mm_Horizontal" H 6050 6050 50  0001 C CNN
F 3 "~" H 6050 6050 50  0001 C CNN
	1    6050 6050
	1    0    0    -1  
$EndComp
Wire Wire Line
	5650 3700 5650 3750
Wire Wire Line
	6400 3100 6300 3100
Wire Wire Line
	6300 3100 6300 3750
Wire Wire Line
	6300 3750 5650 3750
Connection ~ 5650 3750
Wire Wire Line
	5650 3750 5650 3800
Text GLabel 1000 5900 0    50   Input ~ 0
PWM1
Text GLabel 1850 6050 0    50   Input ~ 0
PWM2
Text GLabel 2700 6200 0    50   Input ~ 0
PWM3
Text GLabel 3700 6600 0    50   Input ~ 0
PWM4
Text GLabel 4550 6750 0    50   Input ~ 0
PWM5
Text GLabel 5400 6900 0    50   Input ~ 0
PWM6
Wire Wire Line
	1000 5900 1050 5900
Connection ~ 1050 5900
Wire Wire Line
	1850 6050 1900 6050
Connection ~ 1900 6050
Wire Wire Line
	2700 6200 2750 6200
Connection ~ 2750 6200
Wire Wire Line
	3700 6600 3750 6600
Connection ~ 3750 6600
Wire Wire Line
	4550 6750 4600 6750
Connection ~ 4600 6750
Wire Wire Line
	5400 6900 5450 6900
Connection ~ 5450 6900
Text GLabel 7750 5100 2    50   Output ~ 0
PWM6
Text GLabel 7750 5200 2    50   Output ~ 0
PWM5
Text GLabel 7750 4900 2    50   Output ~ 0
PWM4
Text GLabel 7750 5000 2    50   Output ~ 0
PWM3
Wire Wire Line
	7600 4900 7750 4900
Wire Wire Line
	7600 5000 7750 5000
Wire Wire Line
	7600 5100 7750 5100
Wire Wire Line
	7600 5200 7750 5200
Connection ~ 8050 4300
Connection ~ 8050 4400
Text GLabel 7750 4600 2    50   Output ~ 0
PWM2
Text GLabel 7750 4700 2    50   Output ~ 0
PWM1
Wire Wire Line
	7600 4700 7750 4700
Wire Wire Line
	7600 4600 7750 4600
$Comp
L Connector:Barrel_Jack_Switch J1
U 1 1
P 1050 1350
F 0 "J1" H 1107 1667 50  0000 C CNN
F 1 "Barrel_Jack_Switch" H 1107 1576 50  0000 C CNN
F 2 "Connector_BarrelJack:BarrelJack_Horizontal" H 1100 1310 50  0001 C CNN
F 3 "~" H 1100 1310 50  0001 C CNN
	1    1050 1350
	1    0    0    -1  
$EndComp
Wire Wire Line
	1350 1350 1350 1450
Connection ~ 1350 1450
$Comp
L Mechanical:MountingHole H1
U 1 1
P 9950 5850
F 0 "H1" H 10050 5896 50  0000 L CNN
F 1 "MountingHole" H 10050 5805 50  0000 L CNN
F 2 "MountingHole:MountingHole_3.2mm_M3" H 9950 5850 50  0001 C CNN
F 3 "~" H 9950 5850 50  0001 C CNN
	1    9950 5850
	1    0    0    -1  
$EndComp
$Comp
L Mechanical:MountingHole H2
U 1 1
P 9950 6050
F 0 "H2" H 10050 6096 50  0000 L CNN
F 1 "MountingHole" H 10050 6005 50  0000 L CNN
F 2 "MountingHole:MountingHole_3.2mm_M3" H 9950 6050 50  0001 C CNN
F 3 "~" H 9950 6050 50  0001 C CNN
	1    9950 6050
	1    0    0    -1  
$EndComp
$Comp
L Mechanical:MountingHole H3
U 1 1
P 9950 6250
F 0 "H3" H 10050 6296 50  0000 L CNN
F 1 "MountingHole" H 10050 6205 50  0000 L CNN
F 2 "MountingHole:MountingHole_3.2mm_M3" H 9950 6250 50  0001 C CNN
F 3 "~" H 9950 6250 50  0001 C CNN
	1    9950 6250
	1    0    0    -1  
$EndComp
$Comp
L power:+3.3V #PWR026
U 1 1
P 8000 2700
F 0 "#PWR026" H 8000 2550 50  0001 C CNN
F 1 "+3.3V" V 8050 2900 50  0000 C CNN
F 2 "" H 8000 2700 50  0001 C CNN
F 3 "" H 8000 2700 50  0001 C CNN
	1    8000 2700
	0    1    1    0   
$EndComp
Wire Wire Line
	7000 2700 7550 2700
Wire Wire Line
	7550 2700 7550 2650
Wire Wire Line
	7550 2700 7950 2700
Connection ~ 7550 2700
Wire Wire Line
	7950 2650 7950 2700
Connection ~ 7950 2700
Wire Wire Line
	7950 2700 8000 2700
$Comp
L power:GND #PWR0101
U 1 1
P 7750 2250
F 0 "#PWR0101" H 7750 2000 50  0001 C CNN
F 1 "GND" H 7750 2100 50  0000 R CNN
F 2 "" H 7750 2250 50  0001 C CNN
F 3 "" H 7750 2250 50  0001 C CNN
	1    7750 2250
	-1   0    0    1   
$EndComp
$Comp
L Switch:SW_Push_Dual SW2
U 1 1
P 10200 1700
F 0 "SW2" H 10200 1985 50  0000 C CNN
F 1 "SW_Push_Dual" H 10200 1894 50  0000 C CNN
F 2 "Button_Switch_SMD:SW_SPST_Omron_B3FS-100xP" H 10200 1900 50  0001 C CNN
F 3 "~" H 10200 1900 50  0001 C CNN
	1    10200 1700
	1    0    0    -1  
$EndComp
$Comp
L Switch:SW_Push_Dual SW3
U 1 1
P 10200 3150
F 0 "SW3" H 10200 3435 50  0000 C CNN
F 1 "SW_Push_Dual" H 10200 3344 50  0000 C CNN
F 2 "Button_Switch_SMD:SW_SPST_Omron_B3FS-100xP" H 10200 3350 50  0001 C CNN
F 3 "~" H 10200 3350 50  0001 C CNN
	1    10200 3150
	1    0    0    -1  
$EndComp
Wire Wire Line
	1300 4150 1400 4150
$Comp
L Switch:SW_Push_Dual SW1
U 1 1
P 1600 3950
F 0 "SW1" H 1600 4235 50  0000 C CNN
F 1 "SW_Push_Dual" H 1600 4144 50  0000 C CNN
F 2 "Button_Switch_SMD:SW_SPST_Omron_B3FS-100xP" H 1600 4150 50  0001 C CNN
F 3 "~" H 1600 4150 50  0001 C CNN
	1    1600 3950
	1    0    0    -1  
$EndComp
Wire Wire Line
	10400 3150 10450 3150
Wire Wire Line
	10450 3150 10450 3350
Wire Wire Line
	10000 3150 9950 3150
Wire Wire Line
	9950 3150 9950 3350
Wire Wire Line
	10400 1700 10450 1700
Wire Wire Line
	10450 1700 10450 1900
Wire Wire Line
	10000 1700 9950 1700
Wire Wire Line
	9950 1700 9950 1900
Wire Wire Line
	1400 3950 1300 3950
Wire Wire Line
	1300 3950 1300 4150
Wire Wire Line
	1800 3950 1900 3950
Wire Wire Line
	1900 3950 1900 4150
Connection ~ 2000 4150
Wire Wire Line
	2000 4150 2200 4150
$EndSCHEMATC
